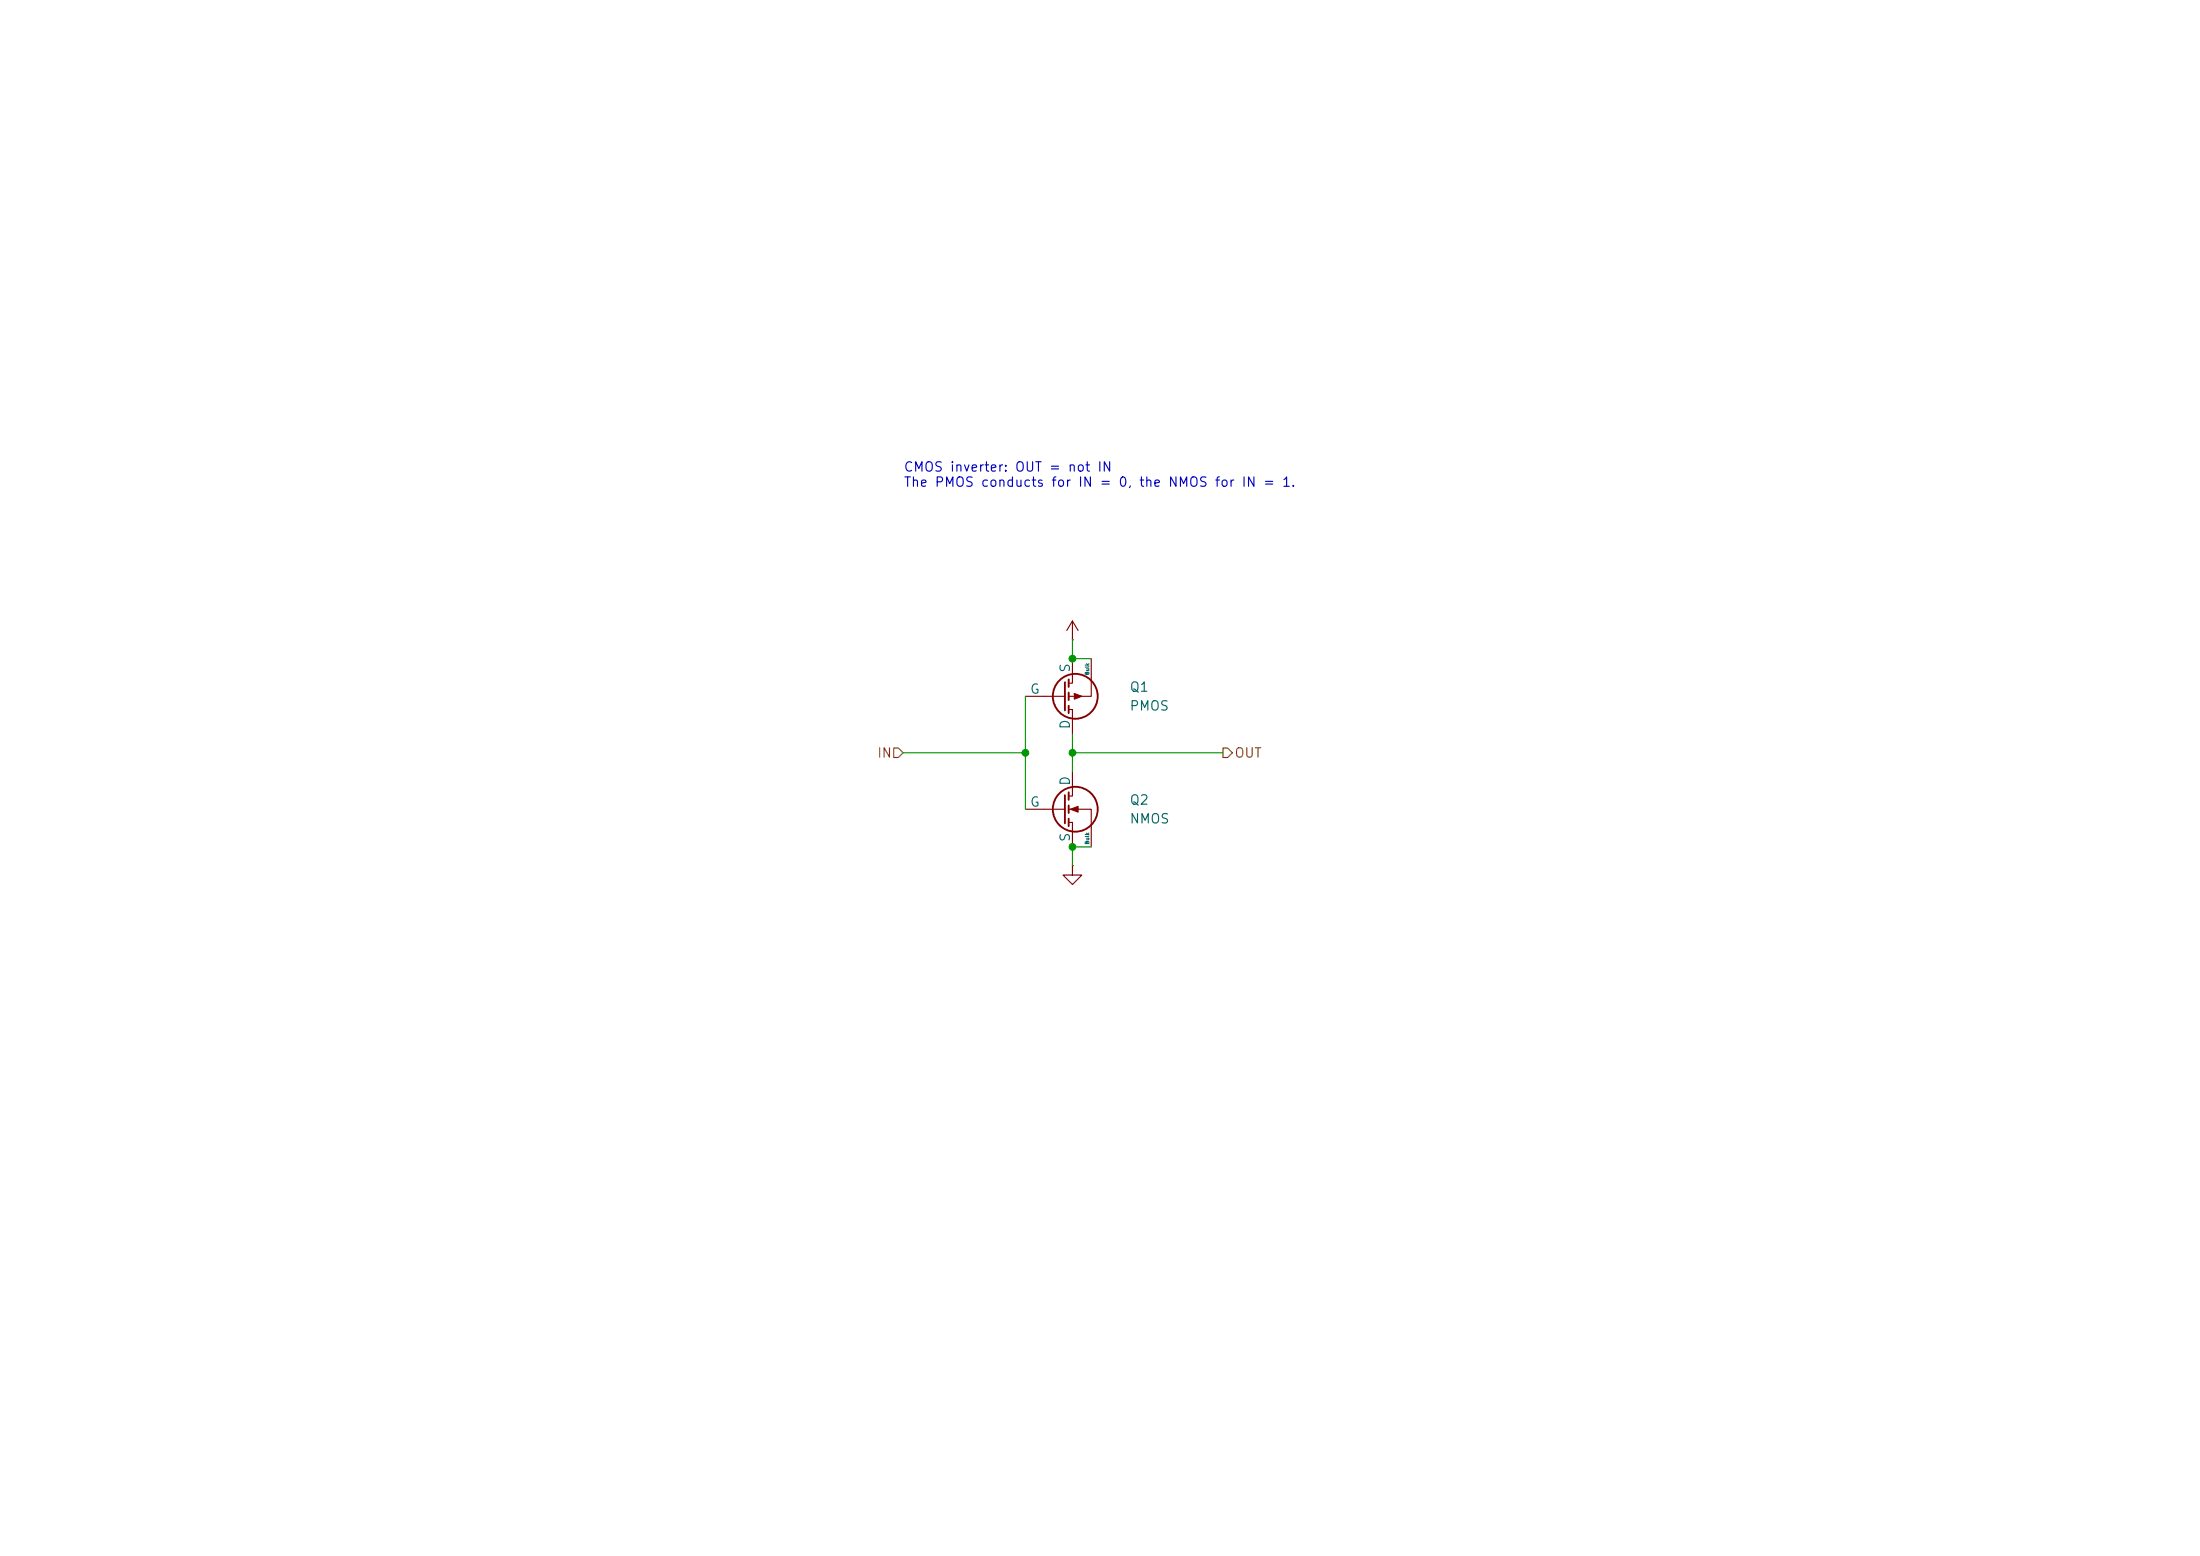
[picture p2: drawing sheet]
(kicad_sch
 (version 20250114)
 (generator "eeschema")
 (generator_version "9.0")
 (paper "A4")
 (title_block
  (title "CMOS inverter")
  (comment 1 "Generated from the description in lut.py"))
 (lib_symbols
  (symbol "Simulation_SPICE:PMOS_Substrate"
   (pin_numbers (hide yes))
   (pin_names
    (offset 0)) (exclude_from_sim no) (in_bom yes) (on_board yes)
   (in_pos_files yes)
   (duplicate_pin_numbers_are_jumpers no)
   (property "Reference" "Q" (at 6.35 1.27 0) (show_name no) (do_not_autoplace no) (effects (font (size 1.27 1.27)) (justify left)))
   (property "Value" "PMOS_Substrate" (at 6.35 -1.27 0) (show_name no) (do_not_autoplace no) (effects (font (size 1.27 1.27)) (justify left)))
   (property "Footprint" "" (at 40.64 0 0) (show_name no) (do_not_autoplace no) (hide yes) (effects (font (size 1.27 1.27))))
   (property "Datasheet" "https://ngspice.sourceforge.io/docs/ngspice-html-manual/manual.xhtml#cha_MOSFETs" (at 0 -17.78 0) (show_name no) (do_not_autoplace no) (hide yes) (effects (font (size 1.27 1.27))))
   (property "Description" "P-channel MOSFET symbol with substrate (bulk) pin" (at 0 0 0) (show_name no) (do_not_autoplace no) (hide yes) (effects (font (size 1.27 1.27))))
   (property "Sim.Device" "PMOS" (at 0 -13.97 0) (show_name no) (do_not_autoplace no) (hide yes) (effects (font (size 1.27 1.27))))
   (property "Sim.Type" "MOS1" (at 0 -15.875 0) (show_name no) (do_not_autoplace no) (hide yes) (effects (font (size 1.27 1.27))))
   (property "Sim.Pins" "1=D 2=G 3=S 4=B" (at 0 -12.065 0) (show_name no) (do_not_autoplace no) (hide yes) (effects (font (size 1.27 1.27))))
   (symbol "PMOS_Substrate_0_1"
    (polyline (pts (xy 1.524 1.905) (xy 1.524 -1.905)) (stroke (width 0.254) (type default)) (fill (type none)))
    (polyline (pts (xy 1.524 0) (xy -1.27 0)) (stroke (width 0) (type default)) (fill (type none)))
    (polyline (pts (xy 2.032 2.286) (xy 2.032 1.27)) (stroke (width 0.254) (type default)) (fill (type none)))
    (polyline (pts (xy 2.032 1.778) (xy 2.54 1.778) (xy 2.54 2.54)) (stroke (width 0) (type default)) (fill (type none)))
    (polyline (pts (xy 2.032 0.508) (xy 2.032 -0.508)) (stroke (width 0.254) (type default)) (fill (type none)))
    (polyline (pts (xy 2.032 -1.27) (xy 2.032 -2.286)) (stroke (width 0.254) (type default)) (fill (type none)))
    (polyline (pts (xy 2.54 -2.54) (xy 2.54 -1.778) (xy 2.032 -1.778)) (stroke (width 0) (type default)) (fill (type none)))
    (circle (center 2.921 0) (radius 3.0294) (stroke (width 0.254) (type default)) (fill (type none)))
    (polyline (pts (xy 3.81 0) (xy 2.794 0.381) (xy 2.794 -0.381) (xy 3.81 0)) (stroke (width 0) (type default)) (fill (type outline)))
    (polyline (pts (xy 5.08 -2.54) (xy 5.08 0) (xy 2.032 0)) (stroke (width 0) (type default)) (fill (type none))))
   (symbol "PMOS_Substrate_1_1"
    (pin passive line (at 2.54 5.08 270) (length 2.54) (name "D" (effects (font (size 1.27 1.27)))) (number "1" (effects (font (size 1.27 1.27)))))
    (pin input line (at -3.81 0 0) (length 2.54) (name "G" (effects (font (size 1.27 1.27)))) (number "2" (effects (font (size 1.27 1.27)))))
    (pin passive line (at 2.54 -5.08 90) (length 2.54) (name "S" (effects (font (size 1.27 1.27)))) (number "3" (effects (font (size 1.27 1.27)))))
    (pin input line (at 5.08 -5.08 90) (length 2.54) (name "Bulk" (effects (font (size 0.508 0.508)))) (number "4" (effects (font (size 1.27 1.27))))))
   (embedded_fonts no))
  (symbol "Simulation_SPICE:NMOS_Substrate"
   (pin_numbers (hide yes))
   (pin_names
    (offset 0)) (exclude_from_sim no) (in_bom yes) (on_board yes)
   (in_pos_files yes)
   (duplicate_pin_numbers_are_jumpers no)
   (property "Reference" "Q" (at 6.985 1.27 0) (show_name no) (do_not_autoplace no) (effects (font (size 1.27 1.27)) (justify left)))
   (property "Value" "NMOS_Substrate" (at 6.985 -1.27 0) (show_name no) (do_not_autoplace no) (effects (font (size 1.27 1.27)) (justify left)))
   (property "Footprint" "" (at 29.845 0 0) (show_name no) (do_not_autoplace no) (hide yes) (effects (font (size 1.27 1.27))))
   (property "Datasheet" "https://ngspice.sourceforge.io/docs/ngspice-html-manual/manual.xhtml#cha_MOSFETs" (at 0 -19.05 0) (show_name no) (do_not_autoplace no) (hide yes) (effects (font (size 1.27 1.27))))
   (property "Description" "N-channel MOSFET symbol with substrate (bulk) pin" (at 0 0 0) (show_name no) (do_not_autoplace no) (hide yes) (effects (font (size 1.27 1.27))))
   (property "Sim.Device" "NMOS" (at 0 -16.51 0) (show_name no) (do_not_autoplace no) (hide yes) (effects (font (size 1.27 1.27))))
   (property "Sim.Type" "MOS1" (at 0 -14.605 0) (show_name no) (do_not_autoplace no) (hide yes) (effects (font (size 1.27 1.27))))
   (property "Sim.Pins" "1=D 2=G 3=S 4=B" (at 0 -12.7 0) (show_name no) (do_not_autoplace no) (hide yes) (effects (font (size 1.27 1.27))))
   (symbol "NMOS_Substrate_0_1"
    (polyline (pts (xy 1.524 1.905) (xy 1.524 -1.905)) (stroke (width 0.254) (type default)) (fill (type none)))
    (polyline (pts (xy 1.524 0) (xy -1.27 0)) (stroke (width 0) (type default)) (fill (type none)))
    (polyline (pts (xy 2.032 2.286) (xy 2.032 1.27)) (stroke (width 0.254) (type default)) (fill (type none)))
    (polyline (pts (xy 2.032 1.778) (xy 2.54 1.778) (xy 2.54 2.54)) (stroke (width 0) (type default)) (fill (type none)))
    (polyline (pts (xy 2.032 0.508) (xy 2.032 -0.508)) (stroke (width 0.254) (type default)) (fill (type none)))
    (polyline (pts (xy 2.032 -1.27) (xy 2.032 -2.286)) (stroke (width 0.254) (type default)) (fill (type none)))
    (polyline (pts (xy 2.286 0) (xy 3.302 0.381) (xy 3.302 -0.381) (xy 2.286 0)) (stroke (width 0) (type default)) (fill (type outline)))
    (polyline (pts (xy 2.54 -2.54) (xy 2.54 -1.778) (xy 2.032 -1.778)) (stroke (width 0) (type default)) (fill (type none)))
    (circle (center 2.921 0) (radius 3.0294) (stroke (width 0.254) (type default)) (fill (type none)))
    (polyline (pts (xy 5.08 -2.54) (xy 5.08 0) (xy 2.032 0)) (stroke (width 0) (type default)) (fill (type none))))
   (symbol "NMOS_Substrate_1_1"
    (pin passive line (at 2.54 5.08 270) (length 2.54) (name "D" (effects (font (size 1.27 1.27)))) (number "1" (effects (font (size 1.27 1.27)))))
    (pin input line (at -3.81 0 0) (length 2.54) (name "G" (effects (font (size 1.27 1.27)))) (number "2" (effects (font (size 1.27 1.27)))))
    (pin passive line (at 2.54 -5.08 90) (length 2.54) (name "S" (effects (font (size 1.27 1.27)))) (number "3" (effects (font (size 1.27 1.27)))))
    (pin input line (at 5.08 -5.08 90) (length 2.54) (name "Bulk" (effects (font (size 0.508 0.508)))) (number "4" (effects (font (size 1.27 1.27))))))
   (embedded_fonts no))
  (symbol "power:+5V"
   (power global)
   (pin_numbers (hide yes))
   (pin_names
    (offset 0) (hide yes)) (exclude_from_sim no) (in_bom yes) (on_board yes)
   (in_pos_files yes)
   (duplicate_pin_numbers_are_jumpers no)
   (property "Reference" "#PWR" (at 0 -3.81 0) (show_name no) (do_not_autoplace no) (hide yes) (effects (font (size 1.27 1.27))))
   (property "Value" "+5V" (at 0 3.556 0) (show_name no) (do_not_autoplace no) (effects (font (size 1.27 1.27))))
   (property "Footprint" "" (at 0 0 0) (show_name no) (do_not_autoplace no) (hide yes) (effects (font (size 1.27 1.27))))
   (property "Datasheet" "" (at 0 0 0) (show_name no) (do_not_autoplace no) (hide yes) (effects (font (size 1.27 1.27))))
   (property "Description" "Power symbol creates a global label with name \"+5V\"" (at 0 0 0) (show_name no) (do_not_autoplace no) (hide yes) (effects (font (size 1.27 1.27))))
   (symbol "+5V_0_1"
    (polyline (pts (xy -0.762 1.27) (xy 0 2.54)) (stroke (width 0) (type default)) (fill (type none)))
    (polyline (pts (xy 0 2.54) (xy 0.762 1.27)) (stroke (width 0) (type default)) (fill (type none)))
    (polyline (pts (xy 0 0) (xy 0 2.54)) (stroke (width 0) (type default)) (fill (type none))))
   (symbol "+5V_1_1"
    (pin power_in line (at 0 0 90) (length 0) (name "" (effects (font (size 1.27 1.27)))) (number "1" (effects (font (size 1.27 1.27))))))
   (embedded_fonts no))
  (symbol "power:GND"
   (power global)
   (pin_numbers (hide yes))
   (pin_names
    (offset 0) (hide yes)) (exclude_from_sim no) (in_bom yes) (on_board yes)
   (in_pos_files yes)
   (duplicate_pin_numbers_are_jumpers no)
   (property "Reference" "#PWR" (at 0 -6.35 0) (show_name no) (do_not_autoplace no) (hide yes) (effects (font (size 1.27 1.27))))
   (property "Value" "GND" (at 0 -3.81 0) (show_name no) (do_not_autoplace no) (effects (font (size 1.27 1.27))))
   (property "Footprint" "" (at 0 0 0) (show_name no) (do_not_autoplace no) (hide yes) (effects (font (size 1.27 1.27))))
   (property "Datasheet" "" (at 0 0 0) (show_name no) (do_not_autoplace no) (hide yes) (effects (font (size 1.27 1.27))))
   (property "Description" "Power symbol creates a global label with name \"GND\" , ground" (at 0 0 0) (show_name no) (do_not_autoplace no) (hide yes) (effects (font (size 1.27 1.27))))
   (symbol "GND_0_1"
    (polyline (pts (xy 0 0) (xy 0 -1.27) (xy 1.27 -1.27) (xy 0 -2.54) (xy -1.27 -1.27) (xy 0 -1.27)) (stroke (width 0) (type default)) (fill (type none))))
   (symbol "GND_1_1"
    (pin power_in line (at 0 0 270) (length 0) (name "" (effects (font (size 1.27 1.27)))) (number "1" (effects (font (size 1.27 1.27))))))
   (embedded_fonts no)))
 (symbol
  (lib_id "Simulation_SPICE:PMOS_Substrate")
  (at 142.24 93.98 0)
  (mirror x)
  (unit 1)
  (exclude_from_sim no)
  (in_bom yes)
  (on_board yes)
  (dnp no)
  (property "Reference" "Q1" (at 152.4 92.71 0) (effects (font (size 1.27 1.27)) (justify left)))
  (property "Value" "PMOS" (at 152.4 95.25 0) (effects (font (size 1.27 1.27)) (justify left)))
  (property "Footprint" "" (at 142.24 93.98 0) (hide yes) (effects (font (size 1.27 1.27))))
  (property "Datasheet" "" (at 142.24 93.98 0) (hide yes) (effects (font (size 1.27 1.27))))
  (property "Sim.Device" "PMOS" (at 142.24 93.98 0) (hide yes) (effects (font (size 1.27 1.27))))
  (property "Sim.Type" "MOS1" (at 142.24 93.98 0) (hide yes) (effects (font (size 1.27 1.27))))
  (property "Sim.Pins" "1=D 2=G 3=S 4=B" (at 142.24 93.98 0) (hide yes) (effects (font (size 1.27 1.27))))
  (property "Sim.Params" "w=10u l=10u vto=-1 kp=0.5m gamma=0.4 phi=0.65 lambda=0.02 cgso=10n cgdo=10n cbd=0.5p cbs=0.5p" (at 142.24 93.98 0) (hide yes) (effects (font (size 1.27 1.27))))
  (pin "1")
  (pin "2")
  (pin "3")
  (pin "4")
  (instances (project "lut2" (path "" (reference "Q1") (unit 1)) (path "" (reference "Q3") (unit 1)) (path "" (reference "Q11") (unit 1)) (path "" (reference "Q13") (unit 1)))))
 (symbol
  (lib_id "Simulation_SPICE:NMOS_Substrate")
  (at 142.24 109.22 0)
  (unit 1)
  (exclude_from_sim no)
  (in_bom yes)
  (on_board yes)
  (dnp no)
  (property "Reference" "Q2" (at 152.4 107.95 0) (effects (font (size 1.27 1.27)) (justify left)))
  (property "Value" "NMOS" (at 152.4 110.49 0) (effects (font (size 1.27 1.27)) (justify left)))
  (property "Footprint" "" (at 142.24 109.22 0) (hide yes) (effects (font (size 1.27 1.27))))
  (property "Datasheet" "" (at 142.24 109.22 0) (hide yes) (effects (font (size 1.27 1.27))))
  (property "Sim.Device" "NMOS" (at 142.24 109.22 0) (hide yes) (effects (font (size 1.27 1.27))))
  (property "Sim.Type" "MOS1" (at 142.24 109.22 0) (hide yes) (effects (font (size 1.27 1.27))))
  (property "Sim.Pins" "1=D 2=G 3=S 4=B" (at 142.24 109.22 0) (hide yes) (effects (font (size 1.27 1.27))))
  (property "Sim.Params" "w=10u l=10u vto=1 kp=1m gamma=0.4 phi=0.65 lambda=0.02 cgso=10n cgdo=10n cbd=0.5p cbs=0.5p" (at 142.24 109.22 0) (hide yes) (effects (font (size 1.27 1.27))))
  (pin "1")
  (pin "2")
  (pin "3")
  (pin "4")
  (instances (project "lut2" (path "" (reference "Q2") (unit 1)) (path "" (reference "Q4") (unit 1)) (path "" (reference "Q12") (unit 1)) (path "" (reference "Q14") (unit 1)))))
 (symbol
  (lib_id "power:+5V")
  (at 144.78 86.36 0)
  (unit 1)
  (exclude_from_sim no)
  (in_bom yes)
  (on_board yes)
  (dnp no)
  (property "Reference" "#PWR010" (at 148.59 85.09 0) (hide yes) (effects (font (size 1.27 1.27)) (justify left)))
  (property "Value" "+5V" (at 148.59 87.63 0) (hide yes) (effects (font (size 1.27 1.27)) (justify left)))
  (property "Footprint" "" (at 144.78 86.36 0) (hide yes) (effects (font (size 1.27 1.27))))
  (property "Datasheet" "" (at 144.78 86.36 0) (hide yes) (effects (font (size 1.27 1.27))))
  (pin "1")
  (instances (project "lut2" (path "" (reference "#PWR010") (unit 1)) (path "" (reference "#PWR012") (unit 1)) (path "" (reference "#PWR020") (unit 1)) (path "" (reference "#PWR022") (unit 1)))))
 (symbol
  (lib_id "power:GND")
  (at 144.78 116.84 0)
  (unit 1)
  (exclude_from_sim no)
  (in_bom yes)
  (on_board yes)
  (dnp no)
  (property "Reference" "#PWR011" (at 148.59 115.57 0) (hide yes) (effects (font (size 1.27 1.27)) (justify left)))
  (property "Value" "GND" (at 148.59 118.11 0) (hide yes) (effects (font (size 1.27 1.27)) (justify left)))
  (property "Footprint" "" (at 144.78 116.84 0) (hide yes) (effects (font (size 1.27 1.27))))
  (property "Datasheet" "" (at 144.78 116.84 0) (hide yes) (effects (font (size 1.27 1.27))))
  (pin "1")
  (instances (project "lut2" (path "" (reference "#PWR011") (unit 1)) (path "" (reference "#PWR013") (unit 1)) (path "" (reference "#PWR021") (unit 1)) (path "" (reference "#PWR023") (unit 1)))))
 (wire
  (pts (xy 138.43 93.98) (xy 138.43 101.6))
  (stroke (width 0) (type default)))
 (wire
  (pts (xy 138.43 101.6) (xy 138.43 109.22))
  (stroke (width 0) (type default)))
 (wire
  (pts (xy 121.92 101.6) (xy 138.43 101.6))
  (stroke (width 0) (type default)))
 (wire
  (pts (xy 144.78 99.06) (xy 144.78 101.6))
  (stroke (width 0) (type default)))
 (wire
  (pts (xy 144.78 101.6) (xy 144.78 104.14))
  (stroke (width 0) (type default)))
 (wire
  (pts (xy 144.78 101.6) (xy 165.1 101.6))
  (stroke (width 0) (type default)))
 (wire
  (pts (xy 144.78 88.9) (xy 147.32 88.9))
  (stroke (width 0) (type default)))
 (wire
  (pts (xy 144.78 88.9) (xy 144.78 86.36))
  (stroke (width 0) (type default)))
 (wire
  (pts (xy 144.78 114.3) (xy 147.32 114.3))
  (stroke (width 0) (type default)))
 (wire
  (pts (xy 144.78 114.3) (xy 144.78 116.84))
  (stroke (width 0) (type default)))
 (junction
  (at 138.43 101.6)
  (diameter 0)
  (color 0 0 0 0))
 (junction
  (at 144.78 101.6)
  (diameter 0)
  (color 0 0 0 0))
 (junction
  (at 144.78 88.9)
  (diameter 0)
  (color 0 0 0 0))
 (junction
  (at 144.78 114.3)
  (diameter 0)
  (color 0 0 0 0))
 (hierarchical_label "IN"
  (shape input)
  (at 121.92 101.6 180)
  (effects (font (size 1.27 1.27)) (justify right)))
 (hierarchical_label "OUT"
  (shape output)
  (at 165.1 101.6 0)
  (effects (font (size 1.27 1.27)) (justify left)))
 (text "CMOS inverter: OUT = not IN\nThe PMOS conducts for IN = 0, the NMOS for IN = 1."
  (exclude_from_sim no)
  (at 121.92 66.04 0)
  (effects (font (size 1.27 1.27)) (justify left bottom)))
 (embedded_fonts no))
